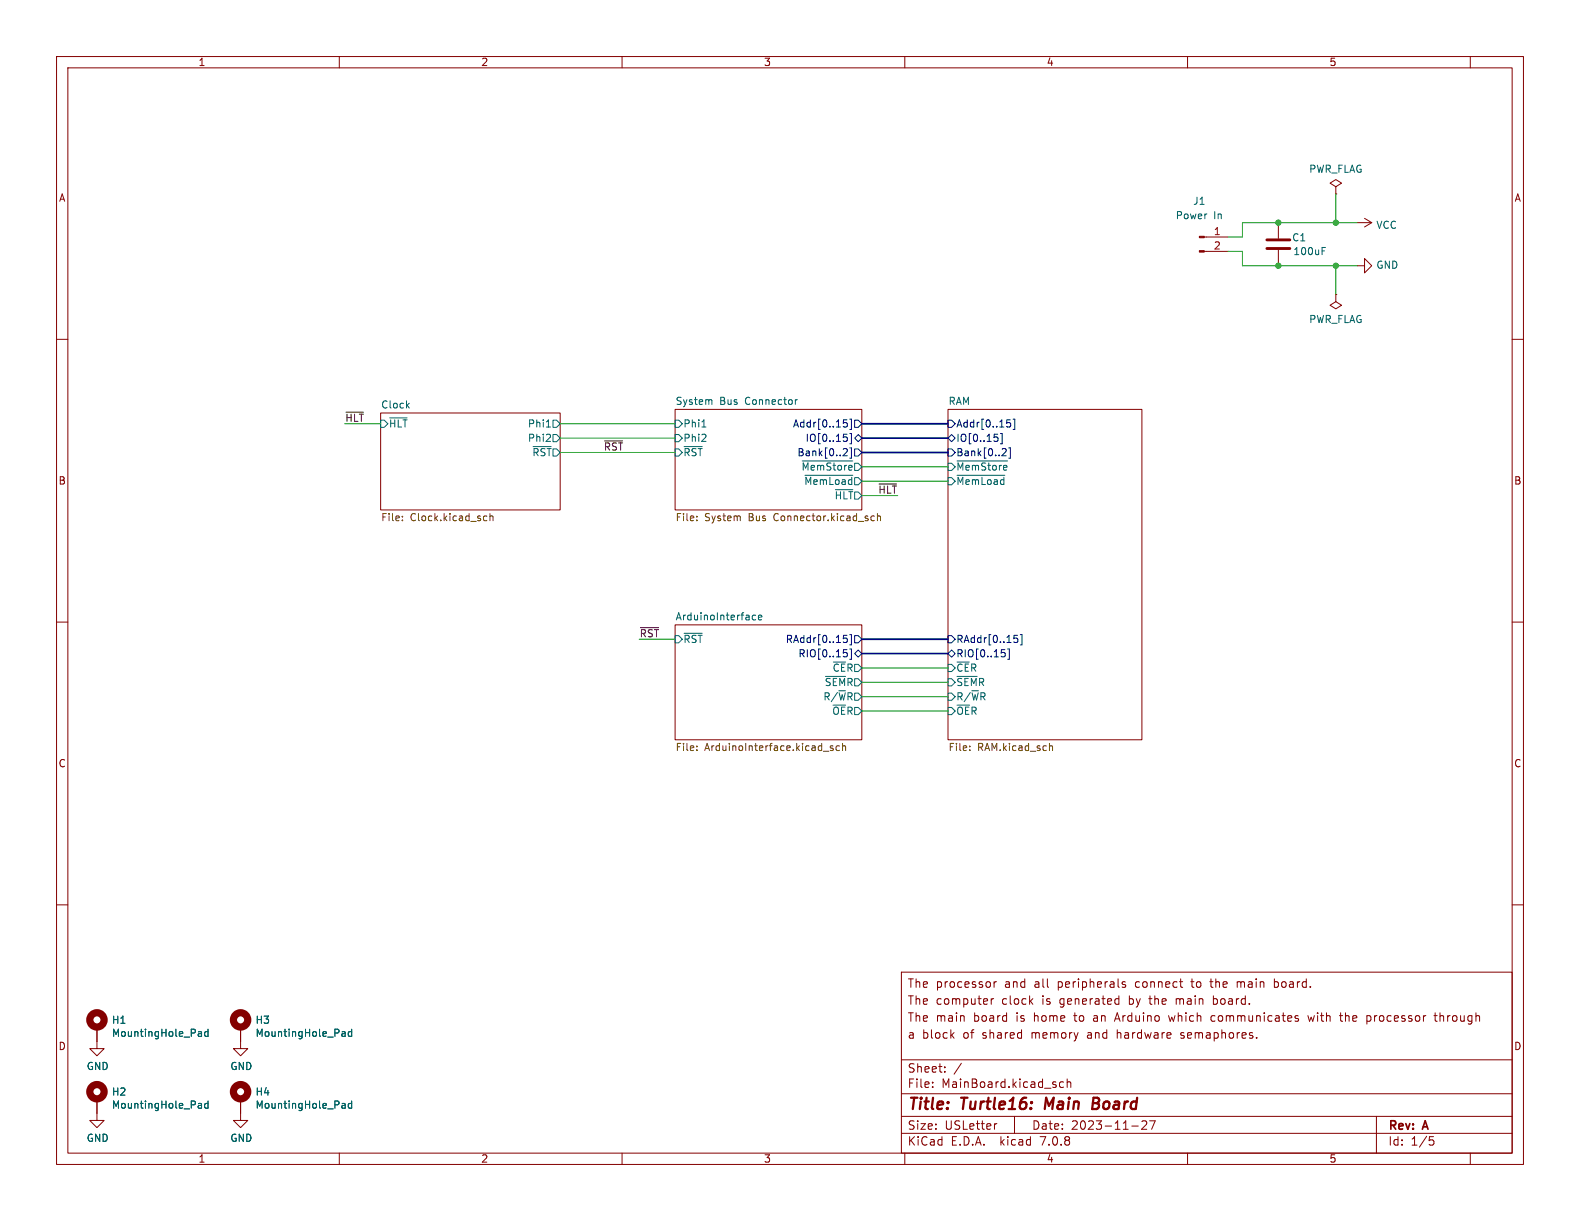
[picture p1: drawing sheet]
(kicad_sch (version 20230121) (generator eeschema)

 (paper "USLetter")

 (title_block
  (title "Turtle16: Main Board")
  (date "2023-11-27")
  (rev "A")
  (comment 1 "a block of shared memory and hardware semaphores.")
  (comment 2 "The main board is home to an Arduino which communicates with the processor through")
  (comment 3 "The computer clock is generated by the main board.")
  (comment 4 "The processor and all peripherals connect to the main board."))

 (lib_symbols
  (symbol "Connector:Conn_01x02_Pin" (pin_names (offset 1.016) hide) (in_bom yes) (on_board yes)
   (property "Reference" "J" (at 0 2.54 0) (effects (font (size 1.27 1.27))))
   (property "Value" "Conn_01x02_Pin" (at 0 -5.08 0) (effects (font (size 1.27 1.27))))
   (property "Footprint" "" (at 0 0 0) (effects (font (size 1.27 1.27)) hide))
   (property "Datasheet" "~" (at 0 0 0) (effects (font (size 1.27 1.27)) hide))
   (property "ki_locked" "" (at 0 0 0) (effects (font (size 1.27 1.27))))
   (symbol "Conn_01x02_Pin_1_1"
    (polyline (pts (xy 1.27 -2.54) (xy 0.8636 -2.54)) (stroke (width 0.1524) (type default)) (fill (type none)))
    (polyline (pts (xy 1.27 0) (xy 0.8636 0)) (stroke (width 0.1524) (type default)) (fill (type none)))
    (rectangle (start 0.8636 -2.413) (end 0 -2.667) (stroke (width 0.1524) (type default)) (fill (type outline)))
    (rectangle (start 0.8636 0.127) (end 0 -0.127) (stroke (width 0.1524) (type default)) (fill (type outline)))
    (pin passive line (at 5.08 0 180) (length 3.81) (name "Pin_1" (effects (font (size 1.27 1.27)))) (number "1" (effects (font (size 1.27 1.27)))))
    (pin passive line (at 5.08 -2.54 180) (length 3.81) (name "Pin_2" (effects (font (size 1.27 1.27)))) (number "2" (effects (font (size 1.27 1.27)))))))
  (symbol "Device:C" (pin_numbers hide) (pin_names (offset 0.254)) (in_bom yes) (on_board yes)
   (property "Reference" "C" (at 0.635 2.54 0) (effects (font (size 1.27 1.27)) (justify left)))
   (property "Value" "C" (at 0.635 -2.54 0) (effects (font (size 1.27 1.27)) (justify left)))
   (property "Footprint" "" (at 0.9652 -3.81 0) (effects (font (size 1.27 1.27)) hide))
   (property "Datasheet" "~" (at 0 0 0) (effects (font (size 1.27 1.27)) hide))
   (symbol "C_0_1"
    (polyline (pts (xy -2.032 -0.762) (xy 2.032 -0.762)) (stroke (width 0.508) (type default)) (fill (type none)))
    (polyline (pts (xy -2.032 0.762) (xy 2.032 0.762)) (stroke (width 0.508) (type default)) (fill (type none))))
   (symbol "C_1_1"
    (pin passive line (at 0 3.81 270) (length 2.794) (name "~" (effects (font (size 1.27 1.27)))) (number "1" (effects (font (size 1.27 1.27)))))
    (pin passive line (at 0 -3.81 90) (length 2.794) (name "~" (effects (font (size 1.27 1.27)))) (number "2" (effects (font (size 1.27 1.27)))))))
  (symbol "Mechanical:MountingHole_Pad" (pin_numbers hide) (pin_names (offset 1.016) hide) (in_bom yes) (on_board yes)
   (property "Reference" "H" (at 0 6.35 0) (effects (font (size 1.27 1.27))))
   (property "Value" "MountingHole_Pad" (at 0 4.445 0) (effects (font (size 1.27 1.27))))
   (property "Footprint" "" (at 0 0 0) (effects (font (size 1.27 1.27)) hide))
   (property "Datasheet" "~" (at 0 0 0) (effects (font (size 1.27 1.27)) hide))
   (symbol "MountingHole_Pad_0_1"
    (circle (center 0 1.27) (radius 1.27) (stroke (width 1.27) (type default)) (fill (type none))))
   (symbol "MountingHole_Pad_1_1"
    (pin input line (at 0 -2.54 90) (length 2.54) (name "1" (effects (font (size 1.27 1.27)))) (number "1" (effects (font (size 1.27 1.27)))))))
  (symbol "power:GND" (power) (pin_names (offset 0)) (in_bom yes) (on_board yes)
   (property "Reference" "#PWR" (at 0 -6.35 0) (effects (font (size 1.27 1.27)) hide))
   (property "Value" "GND" (at 0 -3.81 0) (effects (font (size 1.27 1.27))))
   (property "Footprint" "" (at 0 0 0) (effects (font (size 1.27 1.27)) hide))
   (property "Datasheet" "" (at 0 0 0) (effects (font (size 1.27 1.27)) hide))
   (symbol "GND_0_1"
    (polyline (pts (xy 0 0) (xy 0 -1.27) (xy 1.27 -1.27) (xy 0 -2.54) (xy -1.27 -1.27) (xy 0 -1.27)) (stroke (width 0) (type default)) (fill (type none))))
   (symbol "GND_1_1"
    (pin power_in line (at 0 0 270) (length 0) hide (name "GND" (effects (font (size 1.27 1.27)))) (number "1" (effects (font (size 1.27 1.27)))))))
  (symbol "power:PWR_FLAG" (power) (pin_numbers hide) (pin_names (offset 0) hide) (in_bom yes) (on_board yes)
   (property "Reference" "#FLG" (at 0 1.905 0) (effects (font (size 1.27 1.27)) hide))
   (property "Value" "PWR_FLAG" (at 0 3.81 0) (effects (font (size 1.27 1.27))))
   (property "Footprint" "" (at 0 0 0) (effects (font (size 1.27 1.27)) hide))
   (property "Datasheet" "~" (at 0 0 0) (effects (font (size 1.27 1.27)) hide))
   (symbol "PWR_FLAG_0_0"
    (pin power_out line (at 0 0 90) (length 0) (name "pwr" (effects (font (size 1.27 1.27)))) (number "1" (effects (font (size 1.27 1.27))))))
   (symbol "PWR_FLAG_0_1"
    (polyline (pts (xy 0 0) (xy 0 1.27) (xy -1.016 1.905) (xy 0 2.54) (xy 1.016 1.905) (xy 0 1.27)) (stroke (width 0) (type default)) (fill (type none)))))
  (symbol "power:VCC" (power) (pin_names (offset 0)) (in_bom yes) (on_board yes)
   (property "Reference" "#PWR" (at 0 -3.81 0) (effects (font (size 1.27 1.27)) hide))
   (property "Value" "VCC" (at 0 3.81 0) (effects (font (size 1.27 1.27))))
   (property "Footprint" "" (at 0 0 0) (effects (font (size 1.27 1.27)) hide))
   (property "Datasheet" "" (at 0 0 0) (effects (font (size 1.27 1.27)) hide))
   (symbol "VCC_0_1"
    (polyline (pts (xy -0.762 1.27) (xy 0 2.54)) (stroke (width 0) (type default)) (fill (type none)))
    (polyline (pts (xy 0 0) (xy 0 2.54)) (stroke (width 0) (type default)) (fill (type none)))
    (polyline (pts (xy 0 2.54) (xy 0.762 1.27)) (stroke (width 0) (type default)) (fill (type none))))
   (symbol "VCC_1_1"
    (pin power_in line (at 0 0 90) (length 0) hide (name "VCC" (effects (font (size 1.27 1.27)))) (number "1" (effects (font (size 1.27 1.27))))))))

 (junction (at 226.06 46.99) (diameter 0) (color 0 0 0 0))
 (junction (at 236.22 46.99) (diameter 0) (color 0 0 0 0))
 (junction (at 236.22 39.37) (diameter 0) (color 0 0 0 0))
 (junction (at 226.06 39.37) (diameter 0) (color 0 0 0 0))

 (wire (pts (xy 113.03 113.03) (xy 119.38 113.03)) (stroke (width 0) (type default)))
 (wire (pts (xy 226.06 46.99) (xy 236.22 46.99)) (stroke (width 0) (type default)))
 (wire (pts (xy 219.71 39.37) (xy 226.06 39.37)) (stroke (width 0) (type default)))
 (wire (pts (xy 152.4 118.11) (xy 167.64 118.11)) (stroke (width 0) (type default)))
 (wire (pts (xy 152.4 82.55) (xy 167.64 82.55)) (stroke (width 0) (type default)))
 (wire (pts (xy 240.03 39.37) (xy 236.22 39.37)) (stroke (width 0) (type default)))
 (wire (pts (xy 99.06 74.93) (xy 119.38 74.93)) (stroke (width 0) (type default)))
 (bus (pts (xy 152.4 80.01) (xy 167.64 80.01)) (stroke (width 0) (type default)))

 (wire (pts (xy 152.4 125.73) (xy 167.64 125.73)) (stroke (width 0) (type default)))
 (wire (pts (xy 152.4 123.19) (xy 167.64 123.19)) (stroke (width 0) (type default)))
 (wire (pts (xy 158.75 87.63) (xy 152.4 87.63)) (stroke (width 0) (type default)))
 (wire (pts (xy 236.22 34.29) (xy 236.22 39.37)) (stroke (width 0) (type default)))
 (bus (pts (xy 167.64 113.03) (xy 152.4 113.03)) (stroke (width 0) (type default)))

 (wire (pts (xy 219.71 46.99) (xy 226.06 46.99)) (stroke (width 0) (type default)))
 (wire (pts (xy 236.22 52.07) (xy 236.22 46.99)) (stroke (width 0) (type default)))
 (wire (pts (xy 99.06 80.01) (xy 119.38 80.01)) (stroke (width 0) (type default)))
 (wire (pts (xy 219.71 44.45) (xy 219.71 46.99)) (stroke (width 0) (type default)))
 (bus (pts (xy 152.4 77.47) (xy 167.64 77.47)) (stroke (width 0) (type default)))

 (wire (pts (xy 217.17 41.91) (xy 219.71 41.91)) (stroke (width 0) (type default)))
 (wire (pts (xy 99.06 77.47) (xy 119.38 77.47)) (stroke (width 0) (type default)))
 (wire (pts (xy 217.17 44.45) (xy 219.71 44.45)) (stroke (width 0) (type default)))
 (bus (pts (xy 167.64 115.57) (xy 152.4 115.57)) (stroke (width 0) (type default)))

 (wire (pts (xy 236.22 46.99) (xy 240.03 46.99)) (stroke (width 0) (type default)))
 (wire (pts (xy 219.71 39.37) (xy 219.71 41.91)) (stroke (width 0) (type default)))
 (wire (pts (xy 226.06 39.37) (xy 236.22 39.37)) (stroke (width 0) (type default)))
 (wire (pts (xy 152.4 120.65) (xy 167.64 120.65)) (stroke (width 0) (type default)))
 (bus (pts (xy 152.4 74.93) (xy 167.64 74.93)) (stroke (width 0) (type default)))

 (wire (pts (xy 60.96 74.93) (xy 67.31 74.93)) (stroke (width 0) (type default)))
 (wire (pts (xy 152.4 85.09) (xy 167.64 85.09)) (stroke (width 0) (type default)))

 (label "~{HLT}" (at 60.96 74.93 0) (fields_autoplaced) (effects (font (size 1.27 1.27)) (justify left bottom)))
 (label "~{RST}" (at 106.68 80.01 0) (fields_autoplaced) (effects (font (size 1.27 1.27)) (justify left bottom)))
 (label "~{HLT}" (at 158.75 87.63 180) (fields_autoplaced) (effects (font (size 1.27 1.27)) (justify right bottom)))
 (label "~{RST}" (at 113.03 113.03 0) (fields_autoplaced) (effects (font (size 1.27 1.27)) (justify left bottom)))

 (symbol (lib_id "Connector:Conn_01x02_Pin") (at 212.09 41.91 0) (unit 1) (in_bom yes) (on_board yes) (dnp no)
  (property "Reference" "J1" (at 212.09 35.56 0) (effects (font (size 1.27 1.27))))
  (property "Value" "Power In" (at 212.09 38.1 0) (effects (font (size 1.27 1.27))))
  (property "Footprint" "Connector_Molex:172448-0002" (at 224.79 146.05 0) (effects (font (size 1.27 1.27)) hide))
  (property "Datasheet" "https://www.molex.com/content/dam/molex/molex-dot-com/products/automated/en-us/salesdrawingpdf/172/172448/1724480002_sd.pdf" (at 224.79 146.05 0) (effects (font (size 1.27 1.27)) hide))
  (property "Manufacturer" "Molex" (at 224.79 146.05 0) (effects (font (size 1.27 1.27)) hide))
  (property "Manufacturer#" "172448-0002" (at 224.79 146.05 0) (effects (font (size 1.27 1.27)) hide))
  (property "Mouser#" "538-172448-0002" (at 224.79 146.05 0) (effects (font (size 1.27 1.27)) hide))
  (property "Digikey#" "WM16206-ND" (at 224.79 146.05 0) (effects (font (size 1.27 1.27)) hide)) (pin "1") (pin "2"))

 (symbol (lib_id "Mechanical:MountingHole_Pad") (at 17.145 181.61 0) (unit 1) (in_bom no) (on_board yes) (dnp no)
  (property "Reference" "H1" (at 19.685 180.3654 0) (effects (font (size 1.27 1.27)) (justify left)))
  (property "Value" "MountingHole_Pad" (at 19.685 182.6768 0) (effects (font (size 1.27 1.27)) (justify left)))
  (property "Footprint" "MountingHole:MountingHole_3.2mm_M3_Pad" (at 17.145 181.61 0) (effects (font (size 1.27 1.27)) hide))
  (property "Datasheet" "~" (at 17.145 181.61 0) (effects (font (size 1.27 1.27)) hide)) (pin "1"))

 (symbol (lib_id "Mechanical:MountingHole_Pad") (at 42.545 181.61 0) (unit 1) (in_bom no) (on_board yes) (dnp no)
  (property "Reference" "H3" (at 45.085 180.3654 0) (effects (font (size 1.27 1.27)) (justify left)))
  (property "Value" "MountingHole_Pad" (at 45.085 182.6768 0) (effects (font (size 1.27 1.27)) (justify left)))
  (property "Footprint" "MountingHole:MountingHole_3.2mm_M3_Pad" (at 42.545 181.61 0) (effects (font (size 1.27 1.27)) hide))
  (property "Datasheet" "~" (at 42.545 181.61 0) (effects (font (size 1.27 1.27)) hide)) (pin "1"))

 (symbol (lib_id "Mechanical:MountingHole_Pad") (at 42.545 194.31 0) (unit 1) (in_bom no) (on_board yes) (dnp no)
  (property "Reference" "H4" (at 45.085 193.0654 0) (effects (font (size 1.27 1.27)) (justify left)))
  (property "Value" "MountingHole_Pad" (at 45.085 195.3768 0) (effects (font (size 1.27 1.27)) (justify left)))
  (property "Footprint" "MountingHole:MountingHole_3.2mm_M3_Pad" (at 42.545 194.31 0) (effects (font (size 1.27 1.27)) hide))
  (property "Datasheet" "~" (at 42.545 194.31 0) (effects (font (size 1.27 1.27)) hide)) (pin "1"))

 (symbol (lib_id "Device:C") (at 226.06 43.18 0) (unit 1) (in_bom yes) (on_board yes) (dnp no)
  (property "Reference" "C1" (at 228.3968 42.0116 0) (effects (font (size 1.27 1.27)) (justify left)))
  (property "Value" "100uF" (at 228.6 44.45 0) (effects (font (size 1.27 1.27)) (justify left)))
  (property "Footprint" "Capacitor_SMD:C_1206_3216Metric" (at 239.7252 151.13 0) (effects (font (size 1.27 1.27)) hide))
  (property "Datasheet" "https://www.yuden.co.jp/productdata/catalog/mlcc06_e.pdf" (at 238.76 147.32 0) (effects (font (size 1.27 1.27)) hide))
  (property "Manufacturer" "Taiyo Yuden" (at 238.76 147.32 0) (effects (font (size 1.27 1.27)) hide))
  (property "Manufacturer#" "AMK316ABJ107ML-T" (at 238.76 147.32 0) (effects (font (size 1.27 1.27)) hide))
  (property "Mouser#" "963-AMK316ABJ107ML-T" (at 238.76 147.32 0) (effects (font (size 1.27 1.27)) hide))
  (property "Digikey#" "587-AMK316ABJ107ML-TCT-ND" (at 238.76 147.32 0) (effects (font (size 1.27 1.27)) hide)) (pin "1") (pin "2"))

 (symbol (lib_id "Mechanical:MountingHole_Pad") (at 17.145 194.31 0) (unit 1) (in_bom no) (on_board yes) (dnp no)
  (property "Reference" "H2" (at 19.685 193.0654 0) (effects (font (size 1.27 1.27)) (justify left)))
  (property "Value" "MountingHole_Pad" (at 19.685 195.3768 0) (effects (font (size 1.27 1.27)) (justify left)))
  (property "Footprint" "MountingHole:MountingHole_3.2mm_M3_Pad" (at 17.145 194.31 0) (effects (font (size 1.27 1.27)) hide))
  (property "Datasheet" "~" (at 17.145 194.31 0) (effects (font (size 1.27 1.27)) hide)) (pin "1"))

 (symbol (lib_id "power:PWR_FLAG") (at 236.22 34.29 0) (unit 1) (in_bom yes) (on_board yes) (dnp no)
  (property "Reference" "#FLG01" (at 236.22 32.385 0) (effects (font (size 1.27 1.27)) hide))
  (property "Value" "PWR_FLAG" (at 236.22 29.8958 0) (effects (font (size 1.27 1.27))))
  (property "Footprint" "" (at 236.22 34.29 0) (effects (font (size 1.27 1.27)) hide))
  (property "Datasheet" "~" (at 236.22 34.29 0) (effects (font (size 1.27 1.27)) hide)) (pin "1"))

 (symbol (lib_id "power:VCC") (at 240.03 39.37 270) (unit 1) (in_bom yes) (on_board yes) (dnp no)
  (property "Reference" "#PWR05" (at 236.22 39.37 0) (effects (font (size 1.27 1.27)) hide))
  (property "Value" "VCC" (at 243.2812 39.8018 90) (effects (font (size 1.27 1.27)) (justify left)))
  (property "Footprint" "" (at 240.03 39.37 0) (effects (font (size 1.27 1.27)) hide))
  (property "Datasheet" "" (at 240.03 39.37 0) (effects (font (size 1.27 1.27)) hide)) (pin "1"))

 (symbol (lib_id "power:GND") (at 17.145 184.15 0) (unit 1) (in_bom yes) (on_board yes) (dnp no)
  (property "Reference" "#PWR01" (at 17.145 190.5 0) (effects (font (size 1.27 1.27)) hide))
  (property "Value" "GND" (at 17.272 188.5442 0) (effects (font (size 1.27 1.27))))
  (property "Footprint" "" (at 17.145 184.15 0) (effects (font (size 1.27 1.27)) hide))
  (property "Datasheet" "" (at 17.145 184.15 0) (effects (font (size 1.27 1.27)) hide)) (pin "1"))

 (symbol (lib_id "power:PWR_FLAG") (at 236.22 52.07 180) (unit 1) (in_bom yes) (on_board yes) (dnp no)
  (property "Reference" "#FLG02" (at 236.22 53.975 0) (effects (font (size 1.27 1.27)) hide))
  (property "Value" "PWR_FLAG" (at 236.22 56.4642 0) (effects (font (size 1.27 1.27))))
  (property "Footprint" "" (at 236.22 52.07 0) (effects (font (size 1.27 1.27)) hide))
  (property "Datasheet" "~" (at 236.22 52.07 0) (effects (font (size 1.27 1.27)) hide)) (pin "1"))

 (symbol (lib_id "power:GND") (at 42.545 184.15 0) (unit 1) (in_bom yes) (on_board yes) (dnp no)
  (property "Reference" "#PWR03" (at 42.545 190.5 0) (effects (font (size 1.27 1.27)) hide))
  (property "Value" "GND" (at 42.672 188.5442 0) (effects (font (size 1.27 1.27))))
  (property "Footprint" "" (at 42.545 184.15 0) (effects (font (size 1.27 1.27)) hide))
  (property "Datasheet" "" (at 42.545 184.15 0) (effects (font (size 1.27 1.27)) hide)) (pin "1"))

 (symbol (lib_id "power:GND") (at 240.03 46.99 90) (unit 1) (in_bom yes) (on_board yes) (dnp no)
  (property "Reference" "#PWR06" (at 246.38 46.99 0) (effects (font (size 1.27 1.27)) hide))
  (property "Value" "GND" (at 243.2812 46.863 90) (effects (font (size 1.27 1.27)) (justify right)))
  (property "Footprint" "" (at 240.03 46.99 0) (effects (font (size 1.27 1.27)) hide))
  (property "Datasheet" "" (at 240.03 46.99 0) (effects (font (size 1.27 1.27)) hide)) (pin "1"))

 (symbol (lib_id "power:GND") (at 17.145 196.85 0) (unit 1) (in_bom yes) (on_board yes) (dnp no)
  (property "Reference" "#PWR02" (at 17.145 203.2 0) (effects (font (size 1.27 1.27)) hide))
  (property "Value" "GND" (at 17.272 201.2442 0) (effects (font (size 1.27 1.27))))
  (property "Footprint" "" (at 17.145 196.85 0) (effects (font (size 1.27 1.27)) hide))
  (property "Datasheet" "" (at 17.145 196.85 0) (effects (font (size 1.27 1.27)) hide)) (pin "1"))

 (symbol (lib_id "power:GND") (at 42.545 196.85 0) (unit 1) (in_bom yes) (on_board yes) (dnp no)
  (property "Reference" "#PWR04" (at 42.545 203.2 0) (effects (font (size 1.27 1.27)) hide))
  (property "Value" "GND" (at 42.672 201.2442 0) (effects (font (size 1.27 1.27))))
  (property "Footprint" "" (at 42.545 196.85 0) (effects (font (size 1.27 1.27)) hide))
  (property "Datasheet" "" (at 42.545 196.85 0) (effects (font (size 1.27 1.27)) hide)) (pin "1"))

 (sheet (at 119.38 72.39) (size 33.02 17.78) (fields_autoplaced) (stroke (width 0) (type solid)) (fill (color 0 0 0 0.0000))
  (property "Sheetname" "System Bus Connector" (at 119.38 71.6784 0) (effects (font (size 1.27 1.27)) (justify left bottom)))
  (property "Sheetfile" "System Bus Connector.kicad_sch" (at 119.38 90.7546 0) (effects (font (size 1.27 1.27)) (justify left top))) (pin "Phi2" input (at 119.38 77.47 180) (effects (font (size 1.27 1.27)) (justify left)))
  (pin "~{RST}" input (at 119.38 80.01 180) (effects (font (size 1.27 1.27)) (justify left))) (pin "Phi1" input (at 119.38 74.93 180) (effects (font (size 1.27 1.27)) (justify left)))
  (pin "~{HLT}" output (at 152.4 87.63 0) (effects (font (size 1.27 1.27)) (justify right))) (pin "Addr[0..15]" output (at 152.4 74.93 0) (effects (font (size 1.27 1.27)) (justify right)))
  (pin "~{MemStore}" output (at 152.4 82.55 0) (effects (font (size 1.27 1.27)) (justify right))) (pin "Bank[0..2]" output (at 152.4 80.01 0) (effects (font (size 1.27 1.27)) (justify right)))
  (pin "~{MemLoad}" output (at 152.4 85.09 0) (effects (font (size 1.27 1.27)) (justify right))) (pin "IO[0..15]" tri_state (at 152.4 77.47 0) (effects (font (size 1.27 1.27)) (justify right))))

 (sheet (at 67.31 73.025) (size 31.75 17.145) (fields_autoplaced) (stroke (width 0.1524) (type solid)) (fill (color 0 0 0 0.0000))
  (property "Sheetname" "Clock" (at 67.31 72.3134 0) (effects (font (size 1.27 1.27)) (justify left bottom)))
  (property "Sheetfile" "Clock.kicad_sch" (at 67.31 90.7546 0) (effects (font (size 1.27 1.27)) (justify left top)))
  (pin "~{HLT}" input (at 67.31 74.93 180) (effects (font (size 1.27 1.27)) (justify left))) (pin "Phi1" output (at 99.06 74.93 0) (effects (font (size 1.27 1.27)) (justify right)))
  (pin "~{RST}" output (at 99.06 80.01 0) (effects (font (size 1.27 1.27)) (justify right))) (pin "Phi2" output (at 99.06 77.47 0) (effects (font (size 1.27 1.27)) (justify right))))

 (sheet (at 119.38 110.49) (size 33.02 20.32) (fields_autoplaced) (stroke (width 0.1524) (type solid)) (fill (color 0 0 0 0.0000))
  (property "Sheetname" "ArduinoInterface" (at 119.38 109.7784 0) (effects (font (size 1.27 1.27)) (justify left bottom)))
  (property "Sheetfile" "ArduinoInterface.kicad_sch" (at 119.38 131.3946 0) (effects (font (size 1.27 1.27)) (justify left top)))
  (pin "~{RST}" input (at 119.38 113.03 180) (effects (font (size 1.27 1.27)) (justify left))) (pin "RIO[0..15]" tri_state (at 152.4 115.57 0) (effects (font (size 1.27 1.27)) (justify right)))
  (pin "~{SEM}R" output (at 152.4 120.65 0) (effects (font (size 1.27 1.27)) (justify right)))
  (pin "~{OE}R" output (at 152.4 125.73 0) (effects (font (size 1.27 1.27)) (justify right)))
  (pin "~{CE}R" output (at 152.4 118.11 0) (effects (font (size 1.27 1.27)) (justify right))) (pin "R{slash}~{W}R" output (at 152.4 123.19 0) (effects (font (size 1.27 1.27)) (justify right))) (pin "RAddr[0..15]" output (at 152.4 113.03 0) (effects (font (size 1.27 1.27)) (justify right))))

 (sheet (at 167.64 72.39) (size 34.29 58.42) (fields_autoplaced) (stroke (width 0.1524) (type solid)) (fill (color 0 0 0 0.0000))
  (property "Sheetname" "RAM" (at 167.64 71.6784 0) (effects (font (size 1.27 1.27)) (justify left bottom)))
  (property "Sheetfile" "RAM.kicad_sch" (at 167.64 131.3946 0) (effects (font (size 1.27 1.27)) (justify left top)))
  (pin "~{MemStore}" input (at 167.64 82.55 180) (effects (font (size 1.27 1.27)) (justify left))) (pin "Addr[0..15]" input (at 167.64 74.93 180) (effects (font (size 1.27 1.27)) (justify left)))
  (pin "~{MemLoad}" input (at 167.64 85.09 180) (effects (font (size 1.27 1.27)) (justify left))) (pin "Bank[0..2]" input (at 167.64 80.01 180) (effects (font (size 1.27 1.27)) (justify left))) (pin "IO[0..15]" tri_state (at 167.64 77.47 180) (effects (font (size 1.27 1.27)) (justify left))) (pin "RAddr[0..15]" input (at 167.64 113.03 180) (effects (font (size 1.27 1.27)) (justify left)))
  (pin "~{OE}R" input (at 167.64 125.73 180) (effects (font (size 1.27 1.27)) (justify left))) (pin "RIO[0..15]" tri_state (at 167.64 115.57 180) (effects (font (size 1.27 1.27)) (justify left)))
  (pin "~{CE}R" input (at 167.64 118.11 180) (effects (font (size 1.27 1.27)) (justify left)))
  (pin "~{SEM}R" input (at 167.64 120.65 180) (effects (font (size 1.27 1.27)) (justify left))) (pin "R{slash}~{W}R" input (at 167.64 123.19 180) (effects (font (size 1.27 1.27)) (justify left))))

 (sheet_instances (path "" (page "1"))))
